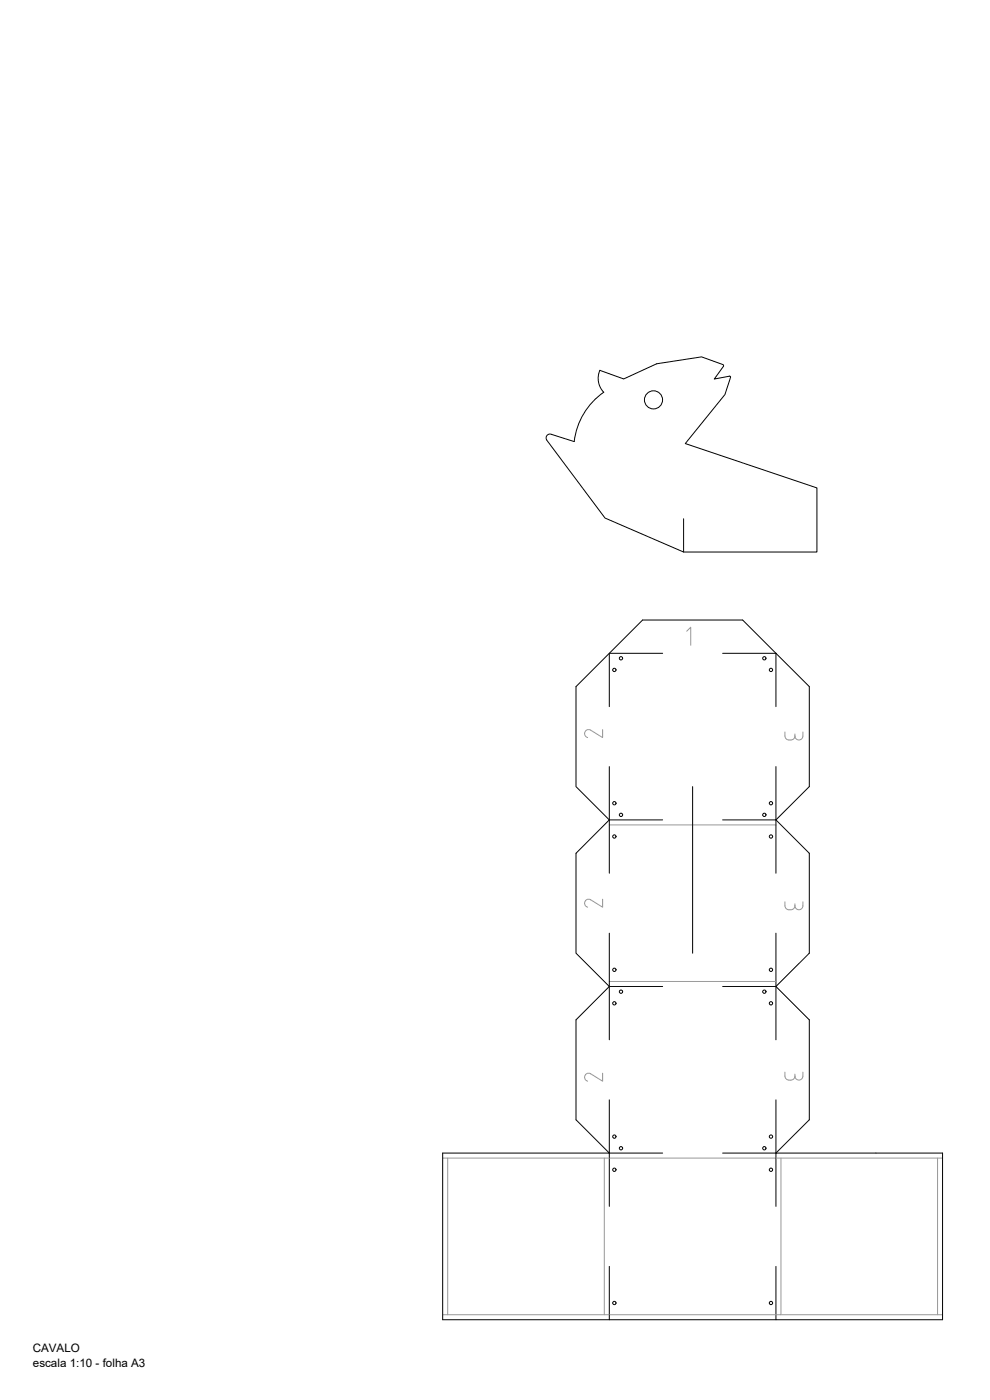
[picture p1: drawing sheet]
<svg xmlns="http://www.w3.org/2000/svg" width="297mm" height="420mm" viewBox="0 0 297 420" stroke-linecap="round" stroke-linejoin="round" font-family="sans-serif">
<!-- layer: 1. CORTE -->
<g fill="none" stroke="#000" stroke-width=".3">
<path d="M180 111.1a6 6 0 0 0 1.1 6.6 20.9 20.9 0 0 0-8.8 14.8l-6.8-2.1a1.15 1.15 0 0 0-1.4 .3 1.15 1.15 0 0 0 0 1.4l17.4 23.4 23.6 10.2h40v-19.3l-39.5-13.3 11.9-14.7 1.7-5.1-.1-.3-.3-.1M217 110l-2.7 3.7 4.5-.8M217 110l.1-.4-.3-.2-6.3-2.3-13.5 2.1-9.9 4.5-7.1-2.6M205.1 155.7v10M172.8 206.1l20-20h30l20 20v30l-10 10 10 10v30l-10 10 10 10v30l-10 10h50v50h-150v-50h50l-10-10v-30l10-10-10-10v-30l10-10-10-10zM207.8 236.1v50"/>
<circle cx="196.1" cy="120" r="2.72"/>
</g>
<!-- layer: 4. DOBRAS -->
<g fill="none" stroke="#000" stroke-width=".3">
<path d="M198.8 196.1h-16v16M216.8 196.1h16v16M182.8 230.1v32M232.8 230.1v16h-16M182.8 246.1h16M232.8 246.1v16M182.8 280.1v32M182.8 296.1h16M232.8 280.1v16h-16M232.8 296.1v16M182.8 330.1v32M232.8 330.1v32"/>
<path d="M182.8 346.1h16M216.8 346.1h16M182.8 380.1v16M232.8 380.1v16"/>
</g>
<!-- layer: 3. CONTORNO -->
<path d="M182.8 247.6h50M182.8 294.6h50M132.8 347.6h150M134.3 347.6v47M181.3 347.6v47M234.3 347.6v47M281.3 347.6v47M132.8 394.6h150" fill="none" stroke="#989898" stroke-width=".3"/>
<!-- layer: 2. GRAVURA -->
<g fill="none" stroke="#000" stroke-width=".3">
<circle cx="186.3" cy="197.6" r=".5"/>
<circle cx="229.3" cy="197.6" r=".5"/>
<circle cx="184.3" cy="201.1" r=".5"/>
<circle cx="231.3" cy="201.1" r=".5"/>
<circle cx="184.3" cy="241.1" r=".5"/>
<circle cx="184.3" cy="251" r=".5"/>
<circle cx="186.3" cy="244.5" r=".5"/>
<circle cx="229.3" cy="244.5" r=".5"/>
<circle cx="231.3" cy="251" r=".5"/>
<circle cx="231.3" cy="241.1" r=".5"/>
<circle cx="184.3" cy="291.1" r=".5"/>
<circle cx="186.3" cy="297.6" r=".5"/>
<circle cx="229.3" cy="297.6" r=".5"/>
<circle cx="231.3" cy="291.1" r=".5"/>
<circle cx="184.3" cy="301.1" r=".5"/>
<circle cx="231.3" cy="301.1" r=".5"/>
<circle cx="184.3" cy="341.1" r=".5"/>
<circle cx="184.3" cy="351.1" r=".5"/>
<circle cx="186.3" cy="344.6" r=".5"/>
<circle cx="229.3" cy="344.6" r=".5"/>
<circle cx="231.3" cy="351.1" r=".5"/>
<circle cx="231.3" cy="341.1" r=".5"/>
<circle cx="184.3" cy="391" r=".5"/>
<circle cx="231.3" cy="391" r=".5"/>
</g>
<!-- layer: 5. TEXTO -->
<path d="M206 189.4l1.2-1.2v5.5" fill="none" stroke="#989898" stroke-width=".3"/>
<g font-size="5.7" fill="#989898">
<text x="174.3" y="222.6">2</text>
<text x="234.2" y="223.3">3</text>
<text x="174.3" y="273.4">2</text>
<text x="174.3" y="325.6">2</text>
</g>
<g font-size="5.3" fill="#989898">
<text x="234.2" y="274.1">3</text>
<text x="234.2" y="325.3">3</text>
</g>
<g font-size="3.5">
<text x="9.8" y="405.8">CAVALO</text>
<text x="9.9" y="410.1">escala 1:10 - folha A3</text>
</g>
</svg>
